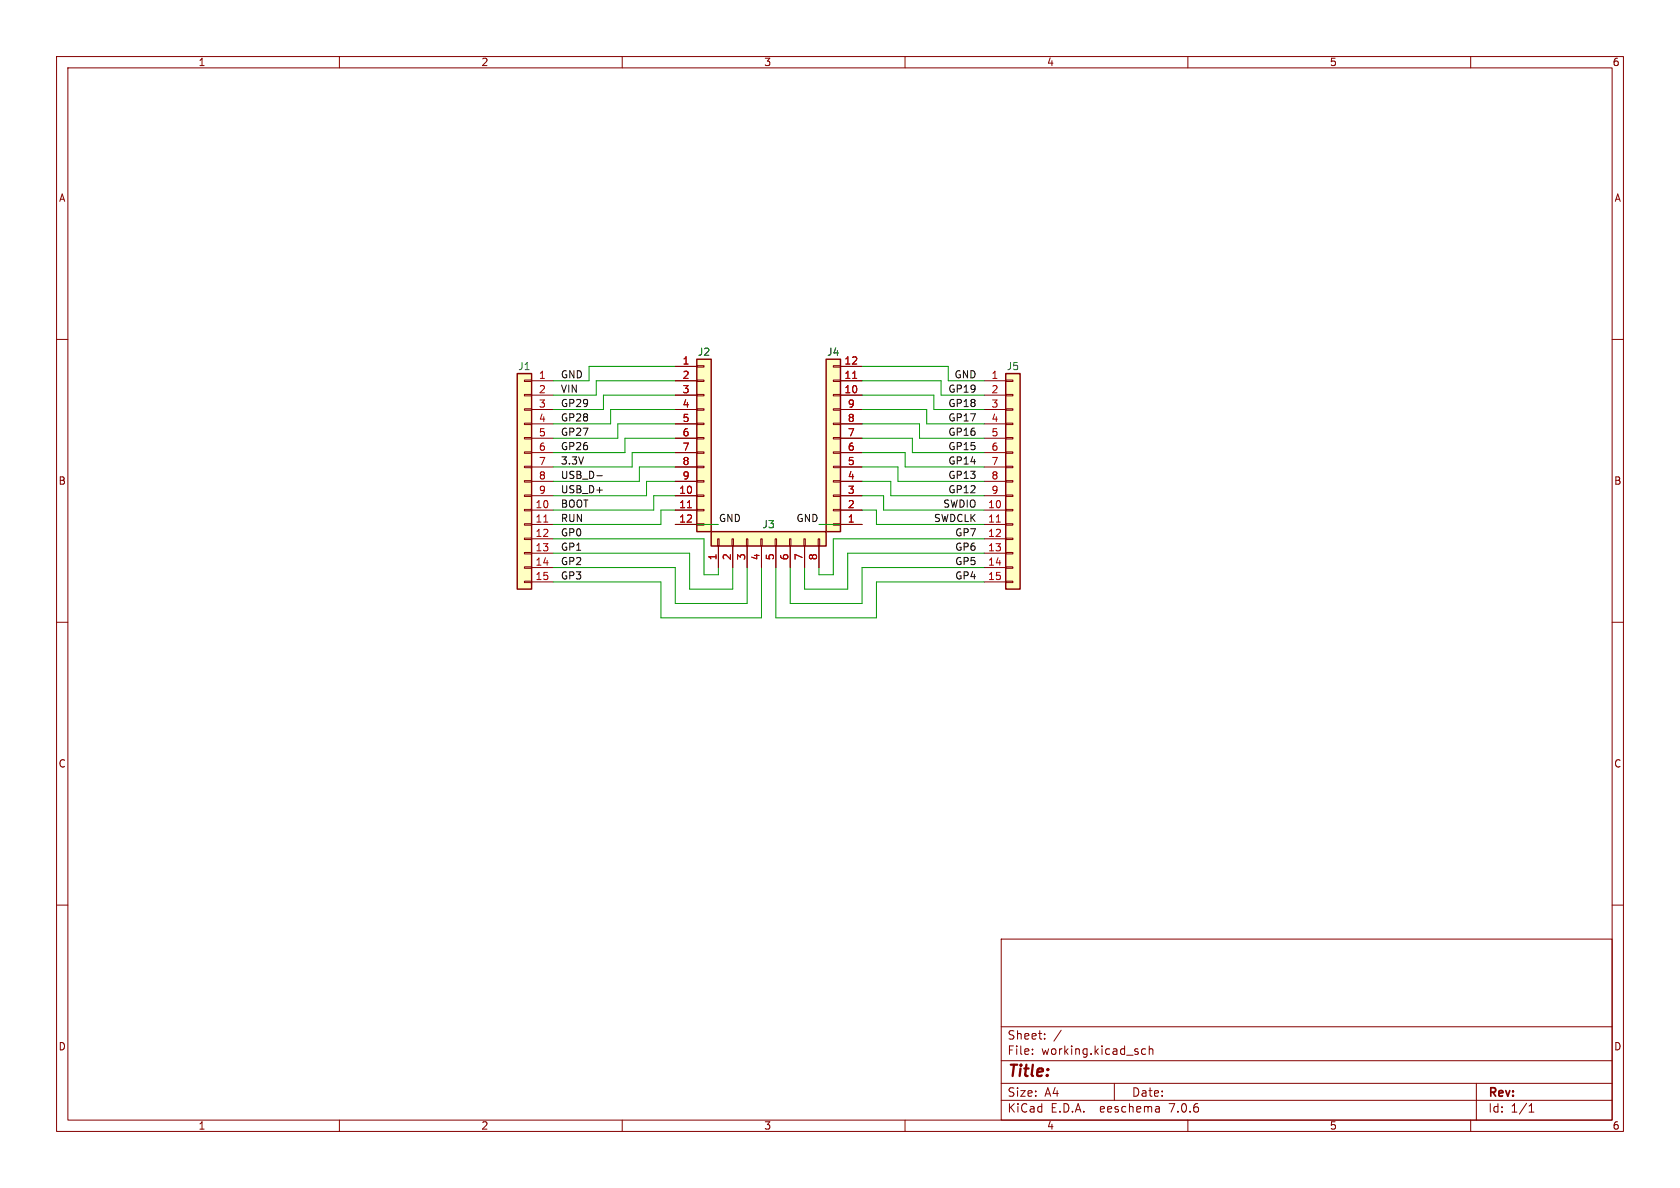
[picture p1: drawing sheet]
(kicad_sch (version 20230121) (generator eeschema)

 (paper "A4")

 (lib_symbols
  (symbol "Connector_Generic:Conn_01x08" (pin_names (offset 1.016) hide) (in_bom yes) (on_board yes)
   (property "Reference" "J" (at 0 10.16 0) (effects (font (size 1.27 1.27))))
   (property "Value" "Conn_01x08" (at 0 -12.7 0) (effects (font (size 1.27 1.27))))
   (property "Footprint" "" (at 0 0 0) (effects (font (size 1.27 1.27)) hide))
   (property "Datasheet" "~" (at 0 0 0) (effects (font (size 1.27 1.27)) hide))
   (symbol "Conn_01x08_1_1"
    (rectangle (start -1.27 -10.033) (end 0 -10.287) (stroke (width 0.1524) (type default)) (fill (type none)))
    (rectangle (start -1.27 -7.493) (end 0 -7.747) (stroke (width 0.1524) (type default)) (fill (type none)))
    (rectangle (start -1.27 -4.953) (end 0 -5.207) (stroke (width 0.1524) (type default)) (fill (type none)))
    (rectangle (start -1.27 -2.413) (end 0 -2.667) (stroke (width 0.1524) (type default)) (fill (type none)))
    (rectangle (start -1.27 0.127) (end 0 -0.127) (stroke (width 0.1524) (type default)) (fill (type none)))
    (rectangle (start -1.27 2.667) (end 0 2.413) (stroke (width 0.1524) (type default)) (fill (type none)))
    (rectangle (start -1.27 5.207) (end 0 4.953) (stroke (width 0.1524) (type default)) (fill (type none)))
    (rectangle (start -1.27 7.747) (end 0 7.493) (stroke (width 0.1524) (type default)) (fill (type none)))
    (rectangle (start -1.27 8.89) (end 1.27 -11.43) (stroke (width 0.254) (type default)) (fill (type background)))
    (pin passive line (at -5.08 7.62 0) (length 3.81) (name "Pin_1" (effects (font (size 1.27 1.27)))) (number "1" (effects (font (size 1.27 1.27)))))
    (pin passive line (at -5.08 5.08 0) (length 3.81) (name "Pin_2" (effects (font (size 1.27 1.27)))) (number "2" (effects (font (size 1.27 1.27)))))
    (pin passive line (at -5.08 2.54 0) (length 3.81) (name "Pin_3" (effects (font (size 1.27 1.27)))) (number "3" (effects (font (size 1.27 1.27)))))
    (pin passive line (at -5.08 0 0) (length 3.81) (name "Pin_4" (effects (font (size 1.27 1.27)))) (number "4" (effects (font (size 1.27 1.27)))))
    (pin passive line (at -5.08 -2.54 0) (length 3.81) (name "Pin_5" (effects (font (size 1.27 1.27)))) (number "5" (effects (font (size 1.27 1.27)))))
    (pin passive line (at -5.08 -5.08 0) (length 3.81) (name "Pin_6" (effects (font (size 1.27 1.27)))) (number "6" (effects (font (size 1.27 1.27)))))
    (pin passive line (at -5.08 -7.62 0) (length 3.81) (name "Pin_7" (effects (font (size 1.27 1.27)))) (number "7" (effects (font (size 1.27 1.27)))))
    (pin passive line (at -5.08 -10.16 0) (length 3.81) (name "Pin_8" (effects (font (size 1.27 1.27)))) (number "8" (effects (font (size 1.27 1.27)))))))
  (symbol "Connector_Generic:Conn_01x12" (pin_names (offset 1.016) hide) (in_bom yes) (on_board yes)
   (property "Reference" "J" (at 0 15.24 0) (effects (font (size 1.27 1.27))))
   (property "Value" "Conn_01x12" (at 0 -17.78 0) (effects (font (size 1.27 1.27))))
   (property "Footprint" "" (at 0 0 0) (effects (font (size 1.27 1.27)) hide))
   (property "Datasheet" "~" (at 0 0 0) (effects (font (size 1.27 1.27)) hide))
   (symbol "Conn_01x12_1_1"
    (rectangle (start -1.27 -15.113) (end 0 -15.367) (stroke (width 0.1524) (type default)) (fill (type none)))
    (rectangle (start -1.27 -12.573) (end 0 -12.827) (stroke (width 0.1524) (type default)) (fill (type none)))
    (rectangle (start -1.27 -10.033) (end 0 -10.287) (stroke (width 0.1524) (type default)) (fill (type none)))
    (rectangle (start -1.27 -7.493) (end 0 -7.747) (stroke (width 0.1524) (type default)) (fill (type none)))
    (rectangle (start -1.27 -4.953) (end 0 -5.207) (stroke (width 0.1524) (type default)) (fill (type none)))
    (rectangle (start -1.27 -2.413) (end 0 -2.667) (stroke (width 0.1524) (type default)) (fill (type none)))
    (rectangle (start -1.27 0.127) (end 0 -0.127) (stroke (width 0.1524) (type default)) (fill (type none)))
    (rectangle (start -1.27 2.667) (end 0 2.413) (stroke (width 0.1524) (type default)) (fill (type none)))
    (rectangle (start -1.27 5.207) (end 0 4.953) (stroke (width 0.1524) (type default)) (fill (type none)))
    (rectangle (start -1.27 7.747) (end 0 7.493) (stroke (width 0.1524) (type default)) (fill (type none)))
    (rectangle (start -1.27 10.287) (end 0 10.033) (stroke (width 0.1524) (type default)) (fill (type none)))
    (rectangle (start -1.27 12.827) (end 0 12.573) (stroke (width 0.1524) (type default)) (fill (type none)))
    (rectangle (start -1.27 13.97) (end 1.27 -16.51) (stroke (width 0.254) (type default)) (fill (type background)))
    (pin passive line (at -5.08 12.7 0) (length 3.81) (name "Pin_1" (effects (font (size 1.27 1.27)))) (number "1" (effects (font (size 1.27 1.27)))))
    (pin passive line (at -5.08 -10.16 0) (length 3.81) (name "Pin_10" (effects (font (size 1.27 1.27)))) (number "10" (effects (font (size 1.27 1.27)))))
    (pin passive line (at -5.08 -12.7 0) (length 3.81) (name "Pin_11" (effects (font (size 1.27 1.27)))) (number "11" (effects (font (size 1.27 1.27)))))
    (pin passive line (at -5.08 -15.24 0) (length 3.81) (name "Pin_12" (effects (font (size 1.27 1.27)))) (number "12" (effects (font (size 1.27 1.27)))))
    (pin passive line (at -5.08 10.16 0) (length 3.81) (name "Pin_2" (effects (font (size 1.27 1.27)))) (number "2" (effects (font (size 1.27 1.27)))))
    (pin passive line (at -5.08 7.62 0) (length 3.81) (name "Pin_3" (effects (font (size 1.27 1.27)))) (number "3" (effects (font (size 1.27 1.27)))))
    (pin passive line (at -5.08 5.08 0) (length 3.81) (name "Pin_4" (effects (font (size 1.27 1.27)))) (number "4" (effects (font (size 1.27 1.27)))))
    (pin passive line (at -5.08 2.54 0) (length 3.81) (name "Pin_5" (effects (font (size 1.27 1.27)))) (number "5" (effects (font (size 1.27 1.27)))))
    (pin passive line (at -5.08 0 0) (length 3.81) (name "Pin_6" (effects (font (size 1.27 1.27)))) (number "6" (effects (font (size 1.27 1.27)))))
    (pin passive line (at -5.08 -2.54 0) (length 3.81) (name "Pin_7" (effects (font (size 1.27 1.27)))) (number "7" (effects (font (size 1.27 1.27)))))
    (pin passive line (at -5.08 -5.08 0) (length 3.81) (name "Pin_8" (effects (font (size 1.27 1.27)))) (number "8" (effects (font (size 1.27 1.27)))))
    (pin passive line (at -5.08 -7.62 0) (length 3.81) (name "Pin_9" (effects (font (size 1.27 1.27)))) (number "9" (effects (font (size 1.27 1.27)))))))
  (symbol "Connector_Generic:Conn_01x15" (pin_names (offset 1.016) hide) (in_bom yes) (on_board yes)
   (property "Reference" "J" (at 0 20.32 0) (effects (font (size 1.27 1.27))))
   (property "Value" "Conn_01x15" (at 0 -20.32 0) (effects (font (size 1.27 1.27))))
   (property "Footprint" "" (at 0 0 0) (effects (font (size 1.27 1.27)) hide))
   (property "Datasheet" "~" (at 0 0 0) (effects (font (size 1.27 1.27)) hide))
   (symbol "Conn_01x15_1_1"
    (rectangle (start -1.27 -17.653) (end 0 -17.907) (stroke (width 0.1524) (type default)) (fill (type none)))
    (rectangle (start -1.27 -15.113) (end 0 -15.367) (stroke (width 0.1524) (type default)) (fill (type none)))
    (rectangle (start -1.27 -12.573) (end 0 -12.827) (stroke (width 0.1524) (type default)) (fill (type none)))
    (rectangle (start -1.27 -10.033) (end 0 -10.287) (stroke (width 0.1524) (type default)) (fill (type none)))
    (rectangle (start -1.27 -7.493) (end 0 -7.747) (stroke (width 0.1524) (type default)) (fill (type none)))
    (rectangle (start -1.27 -4.953) (end 0 -5.207) (stroke (width 0.1524) (type default)) (fill (type none)))
    (rectangle (start -1.27 -2.413) (end 0 -2.667) (stroke (width 0.1524) (type default)) (fill (type none)))
    (rectangle (start -1.27 0.127) (end 0 -0.127) (stroke (width 0.1524) (type default)) (fill (type none)))
    (rectangle (start -1.27 2.667) (end 0 2.413) (stroke (width 0.1524) (type default)) (fill (type none)))
    (rectangle (start -1.27 5.207) (end 0 4.953) (stroke (width 0.1524) (type default)) (fill (type none)))
    (rectangle (start -1.27 7.747) (end 0 7.493) (stroke (width 0.1524) (type default)) (fill (type none)))
    (rectangle (start -1.27 10.287) (end 0 10.033) (stroke (width 0.1524) (type default)) (fill (type none)))
    (rectangle (start -1.27 12.827) (end 0 12.573) (stroke (width 0.1524) (type default)) (fill (type none)))
    (rectangle (start -1.27 15.367) (end 0 15.113) (stroke (width 0.1524) (type default)) (fill (type none)))
    (rectangle (start -1.27 17.907) (end 0 17.653) (stroke (width 0.1524) (type default)) (fill (type none)))
    (rectangle (start -1.27 19.05) (end 1.27 -19.05) (stroke (width 0.254) (type default)) (fill (type background)))
    (pin passive line (at -5.08 17.78 0) (length 3.81) (name "Pin_1" (effects (font (size 1.27 1.27)))) (number "1" (effects (font (size 1.27 1.27)))))
    (pin passive line (at -5.08 -5.08 0) (length 3.81) (name "Pin_10" (effects (font (size 1.27 1.27)))) (number "10" (effects (font (size 1.27 1.27)))))
    (pin passive line (at -5.08 -7.62 0) (length 3.81) (name "Pin_11" (effects (font (size 1.27 1.27)))) (number "11" (effects (font (size 1.27 1.27)))))
    (pin passive line (at -5.08 -10.16 0) (length 3.81) (name "Pin_12" (effects (font (size 1.27 1.27)))) (number "12" (effects (font (size 1.27 1.27)))))
    (pin passive line (at -5.08 -12.7 0) (length 3.81) (name "Pin_13" (effects (font (size 1.27 1.27)))) (number "13" (effects (font (size 1.27 1.27)))))
    (pin passive line (at -5.08 -15.24 0) (length 3.81) (name "Pin_14" (effects (font (size 1.27 1.27)))) (number "14" (effects (font (size 1.27 1.27)))))
    (pin passive line (at -5.08 -17.78 0) (length 3.81) (name "Pin_15" (effects (font (size 1.27 1.27)))) (number "15" (effects (font (size 1.27 1.27)))))
    (pin passive line (at -5.08 15.24 0) (length 3.81) (name "Pin_2" (effects (font (size 1.27 1.27)))) (number "2" (effects (font (size 1.27 1.27)))))
    (pin passive line (at -5.08 12.7 0) (length 3.81) (name "Pin_3" (effects (font (size 1.27 1.27)))) (number "3" (effects (font (size 1.27 1.27)))))
    (pin passive line (at -5.08 10.16 0) (length 3.81) (name "Pin_4" (effects (font (size 1.27 1.27)))) (number "4" (effects (font (size 1.27 1.27)))))
    (pin passive line (at -5.08 7.62 0) (length 3.81) (name "Pin_5" (effects (font (size 1.27 1.27)))) (number "5" (effects (font (size 1.27 1.27)))))
    (pin passive line (at -5.08 5.08 0) (length 3.81) (name "Pin_6" (effects (font (size 1.27 1.27)))) (number "6" (effects (font (size 1.27 1.27)))))
    (pin passive line (at -5.08 2.54 0) (length 3.81) (name "Pin_7" (effects (font (size 1.27 1.27)))) (number "7" (effects (font (size 1.27 1.27)))))
    (pin passive line (at -5.08 0 0) (length 3.81) (name "Pin_8" (effects (font (size 1.27 1.27)))) (number "8" (effects (font (size 1.27 1.27)))))
    (pin passive line (at -5.08 -2.54 0) (length 3.81) (name "Pin_9" (effects (font (size 1.27 1.27)))) (number "9" (effects (font (size 1.27 1.27))))))))


 (wire (pts (xy 115.57 87.63) (xy 119.38 87.63)) (stroke (width 0) (type default)))
 (wire (pts (xy 139.7 106.68) (xy 152.4 106.68)) (stroke (width 0) (type default)))
 (wire (pts (xy 97.79 85.09) (xy 113.03 85.09)) (stroke (width 0) (type default)))
 (wire (pts (xy 161.29 77.47) (xy 152.4 77.47)) (stroke (width 0) (type default)))
 (wire (pts (xy 137.16 109.22) (xy 154.94 109.22)) (stroke (width 0) (type default)))
 (wire (pts (xy 97.79 77.47) (xy 109.22 77.47)) (stroke (width 0) (type default)))
 (wire (pts (xy 152.4 100.33) (xy 152.4 106.68)) (stroke (width 0) (type default)))
 (wire (pts (xy 173.99 82.55) (xy 160.02 82.55)) (stroke (width 0) (type default)))
 (wire (pts (xy 160.02 82.55) (xy 160.02 80.01)) (stroke (width 0) (type default)))
 (wire (pts (xy 173.99 100.33) (xy 152.4 100.33)) (stroke (width 0) (type default)))
 (wire (pts (xy 121.92 97.79) (xy 121.92 104.14)) (stroke (width 0) (type default)))
 (wire (pts (xy 142.24 100.33) (xy 142.24 104.14)) (stroke (width 0) (type default)))
 (wire (pts (xy 144.78 92.71) (xy 152.4 92.71)) (stroke (width 0) (type default)))
 (wire (pts (xy 152.4 69.85) (xy 165.1 69.85)) (stroke (width 0) (type default)))
 (wire (pts (xy 121.92 104.14) (xy 129.54 104.14)) (stroke (width 0) (type default)))
 (wire (pts (xy 173.99 74.93) (xy 163.83 74.93)) (stroke (width 0) (type default)))
 (wire (pts (xy 173.99 90.17) (xy 156.21 90.17)) (stroke (width 0) (type default)))
 (wire (pts (xy 97.79 67.31) (xy 104.14 67.31)) (stroke (width 0) (type default)))
 (wire (pts (xy 107.95 74.93) (xy 107.95 72.39)) (stroke (width 0) (type default)))
 (wire (pts (xy 105.41 67.31) (xy 119.38 67.31)) (stroke (width 0) (type default)))
 (wire (pts (xy 154.94 90.17) (xy 152.4 90.17)) (stroke (width 0) (type default)))
 (wire (pts (xy 97.79 80.01) (xy 110.49 80.01)) (stroke (width 0) (type default)))
 (wire (pts (xy 137.16 100.33) (xy 137.16 109.22)) (stroke (width 0) (type default)))
 (wire (pts (xy 142.24 104.14) (xy 149.86 104.14)) (stroke (width 0) (type default)))
 (wire (pts (xy 149.86 97.79) (xy 149.86 104.14)) (stroke (width 0) (type default)))
 (wire (pts (xy 97.79 92.71) (xy 116.84 92.71)) (stroke (width 0) (type default)))
 (wire (pts (xy 132.08 106.68) (xy 132.08 100.33)) (stroke (width 0) (type default)))
 (wire (pts (xy 116.84 90.17) (xy 119.38 90.17)) (stroke (width 0) (type default)))
 (wire (pts (xy 107.95 72.39) (xy 119.38 72.39)) (stroke (width 0) (type default)))
 (wire (pts (xy 152.4 67.31) (xy 166.37 67.31)) (stroke (width 0) (type default)))
 (wire (pts (xy 119.38 100.33) (xy 119.38 106.68)) (stroke (width 0) (type default)))
 (wire (pts (xy 113.03 85.09) (xy 113.03 82.55)) (stroke (width 0) (type default)))
 (wire (pts (xy 114.3 85.09) (xy 119.38 85.09)) (stroke (width 0) (type default)))
 (wire (pts (xy 111.76 80.01) (xy 119.38 80.01)) (stroke (width 0) (type default)))
 (wire (pts (xy 162.56 77.47) (xy 162.56 74.93)) (stroke (width 0) (type default)))
 (wire (pts (xy 157.48 87.63) (xy 157.48 85.09)) (stroke (width 0) (type default)))
 (wire (pts (xy 158.75 82.55) (xy 152.4 82.55)) (stroke (width 0) (type default)))
 (wire (pts (xy 124.46 101.6) (xy 124.46 95.25)) (stroke (width 0) (type default)))
 (wire (pts (xy 173.99 67.31) (xy 167.64 67.31)) (stroke (width 0) (type default)))
 (wire (pts (xy 160.02 80.01) (xy 152.4 80.01)) (stroke (width 0) (type default)))
 (wire (pts (xy 167.64 67.31) (xy 167.64 64.77)) (stroke (width 0) (type default)))
 (wire (pts (xy 161.29 80.01) (xy 161.29 77.47)) (stroke (width 0) (type default)))
 (wire (pts (xy 129.54 100.33) (xy 129.54 104.14)) (stroke (width 0) (type default)))
 (wire (pts (xy 109.22 77.47) (xy 109.22 74.93)) (stroke (width 0) (type default)))
 (wire (pts (xy 173.99 85.09) (xy 158.75 85.09)) (stroke (width 0) (type default)))
 (wire (pts (xy 147.32 101.6) (xy 147.32 95.25)) (stroke (width 0) (type default)))
 (wire (pts (xy 127 100.33) (xy 127 101.6)) (stroke (width 0) (type default)))
 (wire (pts (xy 104.14 67.31) (xy 104.14 64.77)) (stroke (width 0) (type default)))
 (wire (pts (xy 173.99 92.71) (xy 154.94 92.71)) (stroke (width 0) (type default)))
 (wire (pts (xy 119.38 92.71) (xy 127 92.71)) (stroke (width 0) (type default)))
 (wire (pts (xy 158.75 85.09) (xy 158.75 82.55)) (stroke (width 0) (type default)))
 (wire (pts (xy 152.4 72.39) (xy 163.83 72.39)) (stroke (width 0) (type default)))
 (wire (pts (xy 116.84 109.22) (xy 134.62 109.22)) (stroke (width 0) (type default)))
 (wire (pts (xy 97.79 97.79) (xy 121.92 97.79)) (stroke (width 0) (type default)))
 (wire (pts (xy 116.84 102.87) (xy 116.84 109.22)) (stroke (width 0) (type default)))
 (wire (pts (xy 165.1 72.39) (xy 173.99 72.39)) (stroke (width 0) (type default)))
 (wire (pts (xy 97.79 95.25) (xy 124.46 95.25)) (stroke (width 0) (type default)))
 (wire (pts (xy 154.94 92.71) (xy 154.94 90.17)) (stroke (width 0) (type default)))
 (wire (pts (xy 105.41 69.85) (xy 105.41 67.31)) (stroke (width 0) (type default)))
 (wire (pts (xy 173.99 97.79) (xy 149.86 97.79)) (stroke (width 0) (type default)))
 (wire (pts (xy 154.94 102.87) (xy 154.94 109.22)) (stroke (width 0) (type default)))
 (wire (pts (xy 156.21 90.17) (xy 156.21 87.63)) (stroke (width 0) (type default)))
 (wire (pts (xy 114.3 87.63) (xy 114.3 85.09)) (stroke (width 0) (type default)))
 (wire (pts (xy 116.84 92.71) (xy 116.84 90.17)) (stroke (width 0) (type default)))
 (wire (pts (xy 157.48 85.09) (xy 152.4 85.09)) (stroke (width 0) (type default)))
 (wire (pts (xy 97.79 90.17) (xy 115.57 90.17)) (stroke (width 0) (type default)))
 (wire (pts (xy 97.79 100.33) (xy 119.38 100.33)) (stroke (width 0) (type default)))
 (wire (pts (xy 106.68 72.39) (xy 106.68 69.85)) (stroke (width 0) (type default)))
 (wire (pts (xy 139.7 100.33) (xy 139.7 106.68)) (stroke (width 0) (type default)))
 (wire (pts (xy 173.99 77.47) (xy 162.56 77.47)) (stroke (width 0) (type default)))
 (wire (pts (xy 119.38 106.68) (xy 132.08 106.68)) (stroke (width 0) (type default)))
 (wire (pts (xy 97.79 102.87) (xy 116.84 102.87)) (stroke (width 0) (type default)))
 (wire (pts (xy 173.99 87.63) (xy 157.48 87.63)) (stroke (width 0) (type default)))
 (wire (pts (xy 97.79 72.39) (xy 106.68 72.39)) (stroke (width 0) (type default)))
 (wire (pts (xy 106.68 69.85) (xy 119.38 69.85)) (stroke (width 0) (type default)))
 (wire (pts (xy 156.21 87.63) (xy 152.4 87.63)) (stroke (width 0) (type default)))
 (wire (pts (xy 147.32 95.25) (xy 173.99 95.25)) (stroke (width 0) (type default)))
 (wire (pts (xy 111.76 82.55) (xy 111.76 80.01)) (stroke (width 0) (type default)))
 (wire (pts (xy 134.62 109.22) (xy 134.62 100.33)) (stroke (width 0) (type default)))
 (wire (pts (xy 97.79 87.63) (xy 114.3 87.63)) (stroke (width 0) (type default)))
 (wire (pts (xy 113.03 82.55) (xy 119.38 82.55)) (stroke (width 0) (type default)))
 (wire (pts (xy 109.22 74.93) (xy 119.38 74.93)) (stroke (width 0) (type default)))
 (wire (pts (xy 97.79 82.55) (xy 111.76 82.55)) (stroke (width 0) (type default)))
 (wire (pts (xy 166.37 67.31) (xy 166.37 69.85)) (stroke (width 0) (type default)))
 (wire (pts (xy 104.14 64.77) (xy 119.38 64.77)) (stroke (width 0) (type default)))
 (wire (pts (xy 110.49 77.47) (xy 119.38 77.47)) (stroke (width 0) (type default)))
 (wire (pts (xy 173.99 80.01) (xy 161.29 80.01)) (stroke (width 0) (type default)))
 (wire (pts (xy 162.56 74.93) (xy 152.4 74.93)) (stroke (width 0) (type default)))
 (wire (pts (xy 163.83 74.93) (xy 163.83 72.39)) (stroke (width 0) (type default)))
 (wire (pts (xy 97.79 69.85) (xy 105.41 69.85)) (stroke (width 0) (type default)))
 (wire (pts (xy 144.78 100.33) (xy 144.78 101.6)) (stroke (width 0) (type default)))
 (wire (pts (xy 144.78 101.6) (xy 147.32 101.6)) (stroke (width 0) (type default)))
 (wire (pts (xy 173.99 102.87) (xy 154.94 102.87)) (stroke (width 0) (type default)))
 (wire (pts (xy 110.49 80.01) (xy 110.49 77.47)) (stroke (width 0) (type default)))
 (wire (pts (xy 165.1 69.85) (xy 165.1 72.39)) (stroke (width 0) (type default)))
 (wire (pts (xy 152.4 64.77) (xy 167.64 64.77)) (stroke (width 0) (type default)))
 (wire (pts (xy 166.37 69.85) (xy 173.99 69.85)) (stroke (width 0) (type default)))
 (wire (pts (xy 97.79 74.93) (xy 107.95 74.93)) (stroke (width 0) (type default)))
 (wire (pts (xy 127 101.6) (xy 124.46 101.6)) (stroke (width 0) (type default)))
 (wire (pts (xy 115.57 90.17) (xy 115.57 87.63)) (stroke (width 0) (type default)))

 (label "GP19" (at 172.72 69.85 0) (fields_autoplaced) (effects (font (size 1.27 1.27)) (justify right bottom)))
 (label "USB_D+" (at 99.06 87.63 0) (fields_autoplaced) (effects (font (size 1.27 1.27)) (justify left bottom)))
 (label "VIN" (at 99.06 69.85 0) (fields_autoplaced) (effects (font (size 1.27 1.27)) (justify left bottom)))
 (label "GP27" (at 99.06 77.47 0) (fields_autoplaced) (effects (font (size 1.27 1.27)) (justify left bottom)))
 (label "GND" (at 99.06 67.31 0) (fields_autoplaced) (effects (font (size 1.27 1.27)) (justify left bottom)))
 (label "GP17" (at 172.72 74.93 0) (fields_autoplaced) (effects (font (size 1.27 1.27)) (justify right bottom)))
 (label "3.3V" (at 99.06 82.55 0) (fields_autoplaced) (effects (font (size 1.27 1.27)) (justify left bottom)))
 (label "RUN" (at 99.06 92.71 0) (fields_autoplaced) (effects (font (size 1.27 1.27)) (justify left bottom)))
 (label "SWDIO" (at 172.72 90.17 0) (fields_autoplaced) (effects (font (size 1.27 1.27)) (justify right bottom)))
 (label "GP6" (at 172.72 97.79 0) (fields_autoplaced) (effects (font (size 1.27 1.27)) (justify right bottom)))
 (label "GP26" (at 99.06 80.01 0) (fields_autoplaced) (effects (font (size 1.27 1.27)) (justify left bottom)))
 (label "GND" (at 172.72 67.31 0) (fields_autoplaced) (effects (font (size 1.27 1.27)) (justify right bottom)))
 (label "GP18" (at 172.72 72.39 0) (fields_autoplaced) (effects (font (size 1.27 1.27)) (justify right bottom)))
 (label "GP28" (at 99.06 74.93 0) (fields_autoplaced) (effects (font (size 1.27 1.27)) (justify left bottom)))
 (label "GND" (at 127 92.71 0) (fields_autoplaced) (effects (font (size 1.27 1.27)) (justify left bottom)))
 (label "BOOT" (at 99.06 90.17 0) (fields_autoplaced) (effects (font (size 1.27 1.27)) (justify left bottom)))
 (label "GP3" (at 99.06 102.87 0) (fields_autoplaced) (effects (font (size 1.27 1.27)) (justify left bottom)))
 (label "USB_D-" (at 99.06 85.09 0) (fields_autoplaced) (effects (font (size 1.27 1.27)) (justify left bottom)))
 (label "GP12" (at 172.72 87.63 0) (fields_autoplaced) (effects (font (size 1.27 1.27)) (justify right bottom)))
 (label "GND" (at 144.78 92.71 0) (fields_autoplaced) (effects (font (size 1.27 1.27)) (justify right bottom)))
 (label "GP2" (at 99.06 100.33 0) (fields_autoplaced) (effects (font (size 1.27 1.27)) (justify left bottom)))
 (label "GP29" (at 99.06 72.39 0) (fields_autoplaced) (effects (font (size 1.27 1.27)) (justify left bottom)))
 (label "GP1" (at 99.06 97.79 0) (fields_autoplaced) (effects (font (size 1.27 1.27)) (justify left bottom)))
 (label "GP15" (at 172.72 80.01 0) (fields_autoplaced) (effects (font (size 1.27 1.27)) (justify right bottom)))
 (label "GP7" (at 172.72 95.25 0) (fields_autoplaced) (effects (font (size 1.27 1.27)) (justify right bottom)))
 (label "SWDCLK" (at 172.72 92.71 0) (fields_autoplaced) (effects (font (size 1.27 1.27)) (justify right bottom)))
 (label "GP16" (at 172.72 77.47 0) (fields_autoplaced) (effects (font (size 1.27 1.27)) (justify right bottom)))
 (label "GP0" (at 99.06 95.25 0) (fields_autoplaced) (effects (font (size 1.27 1.27)) (justify left bottom)))
 (label "GP14" (at 172.72 82.55 0) (fields_autoplaced) (effects (font (size 1.27 1.27)) (justify right bottom)))
 (label "GP13" (at 172.72 85.09 0) (fields_autoplaced) (effects (font (size 1.27 1.27)) (justify right bottom)))
 (label "GP4" (at 172.72 102.87 0) (fields_autoplaced) (effects (font (size 1.27 1.27)) (justify right bottom)))
 (label "GP5" (at 172.72 100.33 0) (fields_autoplaced) (effects (font (size 1.27 1.27)) (justify right bottom)))

 (symbol (lib_id "Connector_Generic:Conn_01x15") (at 179.07 85.09 0) (unit 1) (in_bom yes) (on_board yes) (dnp no)
  (property "Reference" "J5" (at 179.07 64.77 0) (effects (font (size 1.27 1.27))))
  (property "Value" "Conn_01x15" (at 181.61 86.995 0) (effects (font (size 1.27 1.27)) (justify left) hide))
  (property "Footprint" "Connector_PinHeader_2.54mm:PinHeader_1x15_P2.54mm_Vertical" (at 179.07 85.09 0) (effects (font (size 1.27 1.27)) hide))
  (property "Datasheet" "~" (at 179.07 85.09 0) (effects (font (size 1.27 1.27)) hide)) (pin "1") (pin "10") (pin "11") (pin "12") (pin "13") (pin "14") (pin "15") (pin "2") (pin "3") (pin "4") (pin "5") (pin "6") (pin "7") (pin "8") (pin "9"))

 (symbol (lib_id "Connector_Generic:Conn_01x15") (at 92.71 85.09 0) (mirror y) (unit 1) (in_bom yes) (on_board yes) (dnp no)
  (property "Reference" "J1" (at 92.71 64.77 0) (effects (font (size 1.27 1.27))))
  (property "Value" "Conn_01x15" (at 90.17 85.09 0) (effects (font (size 1.27 1.27)) hide))
  (property "Footprint" "Connector_PinHeader_2.54mm:PinHeader_1x15_P2.54mm_Vertical" (at 92.71 85.09 0) (effects (font (size 1.27 1.27)) hide))
  (property "Datasheet" "~" (at 92.71 85.09 0) (effects (font (size 1.27 1.27)) hide)) (pin "1") (pin "10") (pin "11") (pin "12") (pin "13") (pin "14") (pin "15") (pin "2") (pin "3") (pin "4") (pin "5") (pin "6") (pin "7") (pin "8") (pin "9"))

 (symbol (lib_id "Connector_Generic:Conn_01x12") (at 124.46 77.47 0) (unit 1) (in_bom yes) (on_board yes) (dnp no)
  (property "Reference" "J2" (at 124.46 62.23 0) (effects (font (size 1.27 1.27))))
  (property "Value" "Conn_01x12" (at 127 77.47 90) (effects (font (size 1.27 1.27)) hide))
  (property "Footprint" "FlexyPin:FlexyPin_1x12_P2.00mm" (at 124.46 77.47 0) (effects (font (size 1.27 1.27)) hide))
  (property "Datasheet" "~" (at 124.46 77.47 0) (effects (font (size 1.27 1.27)) hide)) (pin "1") (pin "10") (pin "11") (pin "12") (pin "2") (pin "3") (pin "4") (pin "5") (pin "6") (pin "7") (pin "8") (pin "9"))

 (symbol (lib_id "Connector_Generic:Conn_01x08") (at 134.62 95.25 90) (unit 1) (in_bom yes) (on_board yes) (dnp no)
  (property "Reference" "J3" (at 135.89 92.71 90) (effects (font (size 1.27 1.27))))
  (property "Value" "Conn_01x08" (at 135.89 92.71 90) (effects (font (size 1.27 1.27)) hide))
  (property "Footprint" "FlexyPin:FlexyPin_1x08_P2.00mm" (at 134.62 95.25 0) (effects (font (size 1.27 1.27)) hide))
  (property "Datasheet" "~" (at 134.62 95.25 0) (effects (font (size 1.27 1.27)) hide)) (pin "1") (pin "2") (pin "3") (pin "4") (pin "5") (pin "6") (pin "7") (pin "8"))

 (symbol (lib_id "Connector_Generic:Conn_01x12") (at 147.32 80.01 180) (unit 1) (in_bom yes) (on_board yes) (dnp no)
  (property "Reference" "J4" (at 147.32 62.23 0) (effects (font (size 1.27 1.27))))
  (property "Value" "Conn_01x12" (at 144.78 80.01 90) (effects (font (size 1.27 1.27)) hide))
  (property "Footprint" "FlexyPin:FlexyPin_1x12_P2.00mm" (at 147.32 80.01 0) (effects (font (size 1.27 1.27)) hide))
  (property "Datasheet" "~" (at 147.32 80.01 0) (effects (font (size 1.27 1.27)) hide)) (pin "1") (pin "10") (pin "11") (pin "12") (pin "2") (pin "3") (pin "4") (pin "5") (pin "6") (pin "7") (pin "8") (pin "9"))

 (sheet_instances (path "" (page "1"))))
